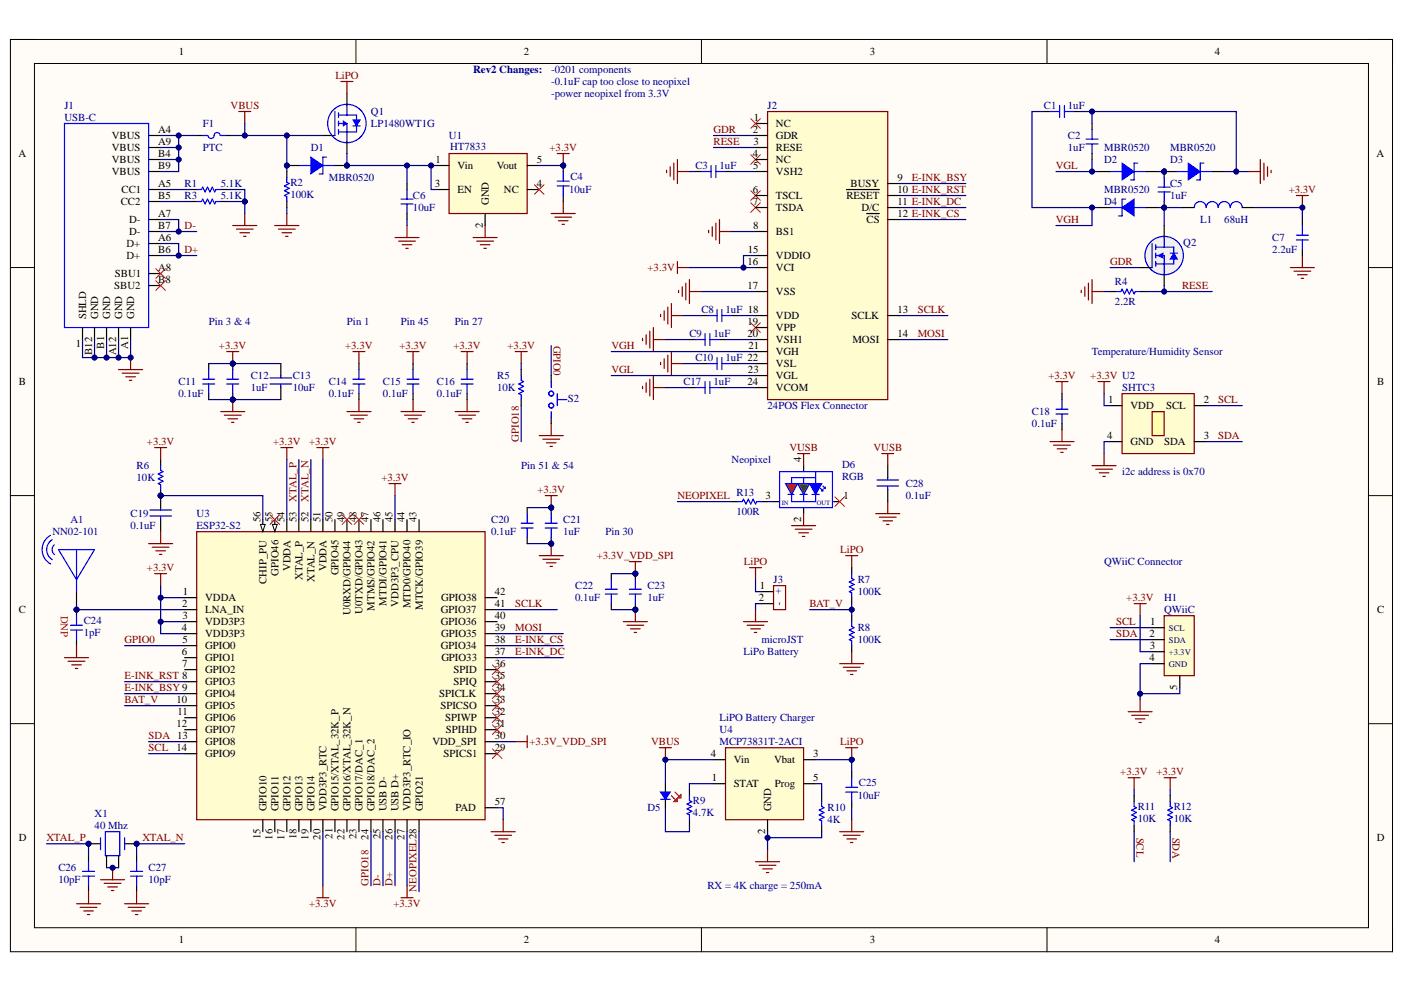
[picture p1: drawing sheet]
# Altium schematic sheet Schematic_Rev1.SchDoc
size A4; SheetNumber: 1; SheetTotal: 1

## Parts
A1  NN02-101  [NN02-101]
C1  1uF  [CAPC1005X56N]
C2  1uF  [CAPC1005X56N]
C3  1uF  [CAPC1005X56N]
C4  10uF  [CAPC2012X140N]
C5  1uF  [CAPC1005X56N]
C6  10uF  [CAPC2012X140N]
C7  2.2uF  [CAPC1608X09L]
C8  1uF  [CAPC1005X56N]
C9  1uF  [CAPC1005X56N]
C10  1uF  [CAPC1005X56N]
C11  0.1uF  [CAPC1005X56N]
C12  1uF  [CAPC1005X56N]
C13  10uF  [CAPC2012X140N]
C14  0.1uF  [CAPC1005X56N]
C15  0.1uF  [CAPC1005X56N]
C16  0.1uF  [CAPC1005X56N]
C17  1uF  [CAPC1005X56N]
C18  0.1uF  [CAPC1005X56N]
C19  0.1uF  [CAPC1005X56N]
C20  0.1uF  [CAPC1005X56N]
C21  1uF  [CAPC1005X56N]
C22  0.1uF  [CAPC1005X56N]
C23  1uF  [CAPC1005X56N]
C24  1pF  [CAPC1005X56N]
C25  10uF  [CAPC2012X140N]
C26  10pF  [CAPC1005X56N]
C27  10pF  [CAPC1005X56N]
C28  0.1uF  [CAPC1005X56N]
D1  MBR0520  [SOD123]
D2  value MBR0520  [SOD123]  (hidden comment: MBR0520-TP)
D3  value MBR0520  [SOD123]  (hidden comment: MBR0520-TP)
D4  value MBR0520  [SOD123]  (hidden comment: MBR0520-TP)
D5  Red Led  [LED1005X40N-Red]  (value not drawn)
D6  RGB  [WS2812B-2020]
F1  TLC-PSMD050  [PTC2012X70L]  (value not drawn)
H1  QWiiC  [SM04B-SRSS-TB]
J1  USB-C  [TYPE-C-31-M-12]
J2  24POS Flex Connector  [687124182122]
J3  CON2  [JST_Micro_2PIN]  (value not drawn)  (no BOM)
L1  68uH  [INDUCTOR, 3mmX3mm]
Q1  LP1480WT1G  [SC-70]
Q2  (no value)  [SOT95P240X110-3N]
R1  5.1K  [RESC1005X40L (0402 FOOTPRINT)]
R2  100K  [RESC1005X40L (0402 FOOTPRINT)]
R3  5.1K  [RESC1005X40L (0402 FOOTPRINT)]
R4  2.2R  [RESC1005X40L (0402 FOOTPRINT)]
R5  10K  [RESC1005X40L (0402 FOOTPRINT)]
R6  10K  [RESC1005X40L (0402 FOOTPRINT)]
R7  100K  [RESC1005X40L (0402 FOOTPRINT)]
R8  100K  [RESC1005X40L (0402 FOOTPRINT)]
R9  4.7K  [RESC1005X40L (0402 FOOTPRINT)]
R10  4K  [RESC1005X40L (0402 FOOTPRINT)]
R11  10K  [RESC1005X40L (0402 FOOTPRINT)]
R12  10K  [RESC1005X40L (0402 FOOTPRINT)]
R13  100R  [RESC1005X40L (0402 FOOTPRINT)]
S2  (no value)  [TS-1088R-02526]
U1  HT7833  [SOT95P280X144-5N]
U2  SHTC3  [DFN-4 (2.0mm X 2.0mm)]
U3  ESP32-S2  [QFN56_0.4mm pitch]
U4  value MCP73831T-2ACI  [SOT95P280X144-5N]  (hidden comment: MCP73831T-2ACI/OT)
X1  40 Mhz  [OSC20X16]

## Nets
+3.3V: C4.1 C7.1 C11.1 C12.1 C13.1 C14.1 C15.1 C16.1 C18.1 C20.1 C21.1 H1.3 J2.15(VDDIO) J2.16(VCI) L1.2 R5.1 R6.1 R11.2 R12.2 U1.5(Vout) U2.1(VDD) U3.1(VDDA) U3.3(VDD3P3) U3.4(VDD3P3) U3.20(VDD3P3_RTC) U3.27(VDD3P3_RTC_IO) U3.45(VDD3P3_CPU) U3.51(VDDA) U3.54(VDDA)
+3.3V_VDD_SPI: C22.1 C23.1 U3.30(VDD_SPI)
GND: C1.2 C2.1 C3.1 C4.2 C6.2 C7.2 C8.1 C9.1 C10.1 C11.2 C12.2 C13.2 C14.2 C15.2 C16.2 C17.1 C18.2 C19.2 C20.2 C21.2 C22.2 C23.2 C24.2 C25.2 C26.2 C27.2 C28.2 D3.1(Cathode) D6.2(GND) H1.4 H1.5 J1.1(SHLD) J1.A1(GND) J1.A12(GND) J1.B1(GND) J1.B12(GND) J2.8(BS1) J2.17(VSS) J3.2 R1.1 R2.2 R3.1 R4.2 R8.1 R10.1 S2.2(B) U1.2(GND) U2.4(GND) U3.57(PAD) U4.2(GND) X1.2 X1.4
LiPO: C25.1 J3.1 Q1.3(D) R7.2 U4.3(Vbat)
VBUS: D1.2(Annode) D5.2 F1.1 Q1.1(G) R2.1 U4.4(Vin)
VUSB: C28.1 D6.4(VDD)
BAT_V: R7.1 R8.2 U3.10(GPIO5)
D+: J1.A6(D+) J1.B6(D+) U3.26(USB_D+)
D-: J1.A7(D-) J1.B7(D-) U3.25(USB_D-)
E-INK_BSY: J2.9(BUSY) U3.9(GPIO4)
E-INK_CS: J2.12(~{CS}) U3.38(GPIO34)
E-INK_DC: J2.11(D/C) U3.37(GPIO33)
E-INK_RST: J2.10(~{RESET}) U3.8(GPIO3)
GDR: J2.2(GDR) Q2.1(G)
GPIO0: S2.1(A) U3.5(GPIO0)
GPIO18: R5.2 U3.24(GPIO18/DAC_2)
MOSI: J2.14(MOSI) U3.39(GPIO35)
NEOPIXEL: R13.2 U3.28(GPIO21)
RESE: J2.3(RESE) Q2.2(S) R4.1
SCL: H1.1 R11.1 U2.2(SCL) U3.14(GPIO9)
SCLK: J2.13(SCLK) U3.41(GPIO37)
SDA: H1.2 R12.1 U2.3(SDA) U3.13(GPIO8)
VGH: C1.1 D4.1(Cathode) J2.21(VGH)
VGL: C2.2 D2.2(Annode) J2.23(VGL)
XTAL_N: C27.1 U3.52(XTAL_N) X1.3
XTAL_P: C26.1 U3.53(XTAL_P) X1.1
NetA1_1: A1.1 C24.1 U3.2(LNA_IN)
NetC3_2: C3.2 J2.5(VSH2)
NetC5_1: C5.1 D2.1(Cathode) D3.2(Annode)
NetC5_2: C5.2 D4.2(Annode) L1.1 Q2.3(D)
NetC6_1: C6.1 D1.1(Cathode) Q1.2(S) U1.1(Vin) U1.3(EN)
NetC8_2: C8.2 J2.18(VDD)
NetC9_2: C9.2 J2.20(VSH1)
NetC10_2: C10.2 J2.22(VSL)
NetC17_2: C17.2 J2.24(VCOM)
NetC19_1: C19.1 R6.2 U3.56(CHIP_PU)
NetD5_1: D5.1 R9.1
NetD6_3: D6.3(DIN) R13.1
NetF1_2: F1.2 J1.A4(VBUS) J1.A9(VBUS) J1.B4(VBUS) J1.B9(VBUS)
NetJ1_A5: J1.A5(CC1) R1.2
NetJ1_B5: J1.B5(CC2) R3.2
NetR9_2: R9.2 U4.1(STAT)
NetR10_2: R10.2 U4.5(Prog)

Not connected (* = marked no-connect by the designer): D6 1(DOUT)*; J1 A8(SBU1)* B8(SBU2)*; J2 1(NC)* 4(NC)* 6(TSCL)* 7(TSDA)* 19(VPP)*; U1 4(NC)*; U3 6(GPIO1) 7(GPIO2) 11(GPIO6) 12(GPIO7) 15(GPIO10) 16(GPIO11) 17(GPIO12) 18(GPIO13) 19(GPIO14) 21(GPIO15/XTAL_32K_P) 22(GPIO16/XTAL_32K_N) 23(GPIO17/DAC_1) 29(SPICS1)* 31(SPIHD)* 32(SPIWP)* 33(SPICSO)* 34(SPICLK)* 35(SPIQ)* 36(SPID)* 40(GPIO36) 42(GPIO38) 43(MTCK/GPIO39) 44(MTD0/GPIO40) 46(MTDI/GPIO41) 47(MTMS/GPIO42) 48(U0TXD/GPIO43)* 49(U0RXD/GPIO44)* 50(GPIO45) 55(GPIO46)*

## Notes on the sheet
- Rev2 Changes:
- -0201 components
- -0.1uF cap too close to neopixel
- -power neopixel from 3.3V
- (near F1) PTC
- Pin 3 & 4
- Pin 1
- Pin 45
- Pin 27
- Temperature/Humidity Sensor
- Pin 51 & 54
- (near D6) Neopixel
- (near U2) i2c address is 0x70
- Pin 30
- (near C24) DNP
- QWiiC Connector
- LiPo Battery
- microJST
- (near U4) LiPO Battery Charger
- RX = 4K charge = 250mA
